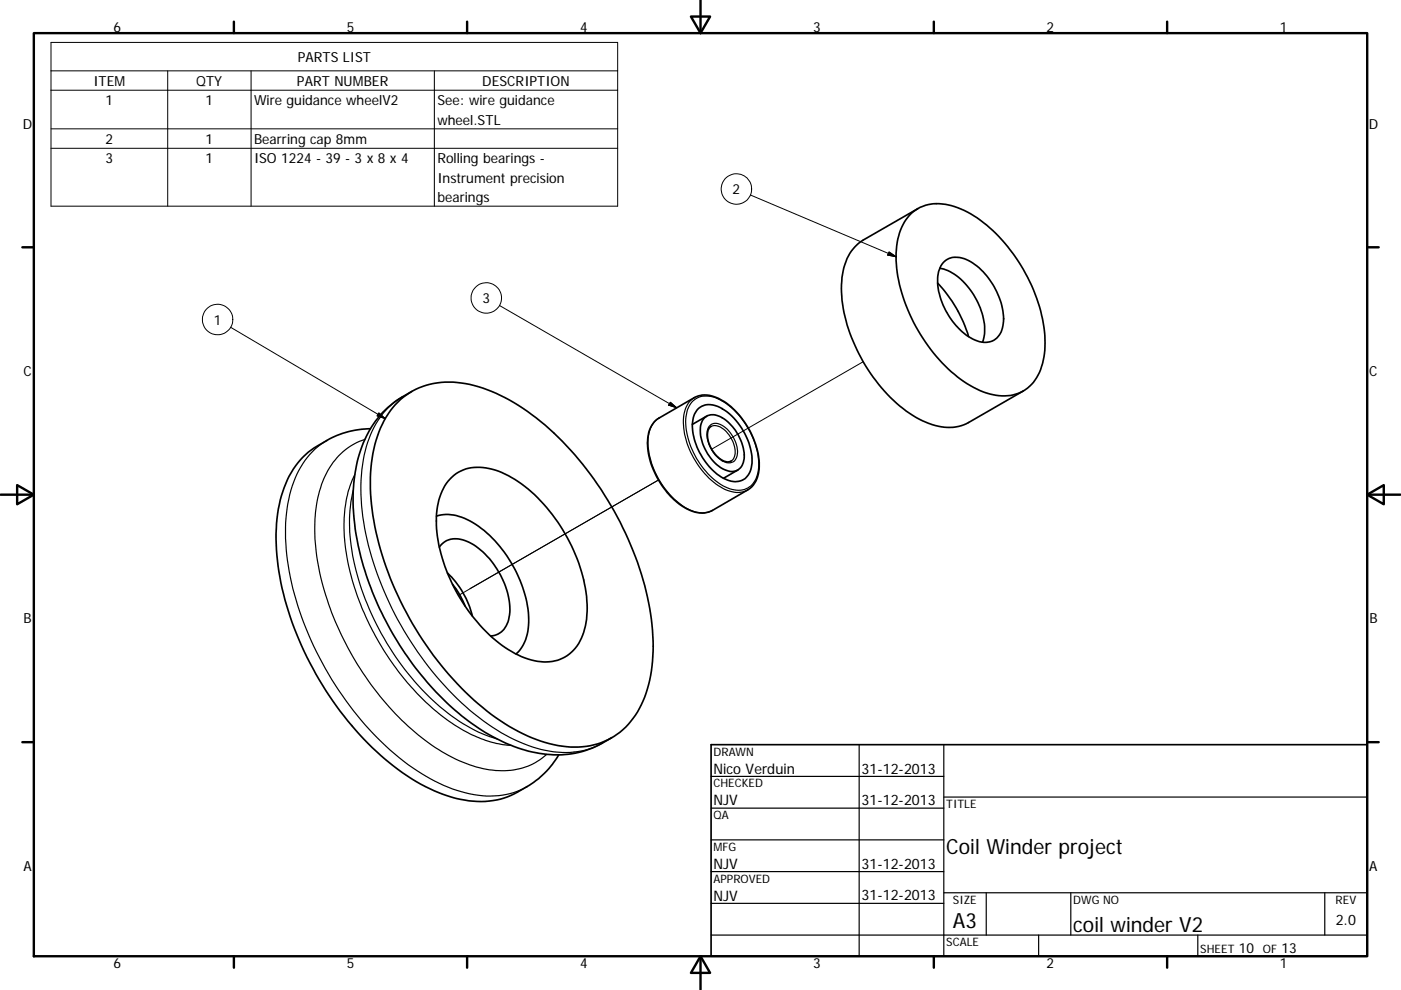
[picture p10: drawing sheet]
<svg xmlns="http://www.w3.org/2000/svg" width="297mm" height="210mm" viewBox="0 0 297 210" stroke-linecap="round" stroke-linejoin="round" font-family="sans-serif">
<g fill="none" stroke="#000" stroke-width=".21">
<path d="M10.8 9h120.2v34.7h-120.2zM10.8 15h120.2M10.8 19.1h120.2M35.6 15v28.7M53.2 15v28.7M92.1 15v28.7M10.8 27.3h120.2M10.8 31.5h120.2M159.1 41.4l30.9 13.1M188.5 53.4l1.5 1.1-1.8-.4zM48.9 69.4l32.8 19.4M105.9 64.8l37.6 21.7"/>
<path d="M183 76.7l-32.1 18.6M200.9 66.4h-.1M80.3 87.6l1.4 1.2-1.7-.6zM142.1 85.3l1.4 1.2-1.7-.6zM99.6 124.9l40-23.1-42.4 24.5"/>
<circle cx="156.1" cy="40.1" r="3.2"/>
<circle cx="46.1" cy="67.8" r="3.2"/>
<circle cx="103.1" cy="63.2" r="3.2"/>
</g>
<g fill="none" stroke="#000" stroke-width=".36">
<path d="M192.8 45.6a8.5 8.5 0 0 1 8.9-2 25 25 0 0 1 12.5 9.5 33.3 33.3 0 0 1 7.3 20.4 11.5 11.5 0 0 1-3.6 8.8 9.5 9.5 0 0 1-9.4 .8 29.6 29.6 0 0 1-13.9-13.1 29.4 29.4 0 0 1-4.4-18.6 11.3 11.3 0 0 1 2.6-5.8zM194.6 44.2l-11.6 6.7a10.4 10.4 0 0 0-4.5 8.7 31.5 31.5 0 0 0 5 18 29.9 29.9 0 0 0 12.8 11.9 10.1 10.1 0 0 0 9.1 .1l11.6-6.7M199.2 56.9a11.6 11.6 0 0 1 7.5 6.2 11.9 11.9 0 0 1 1.6 9.5M200.2 55.5a4.6 4.6 0 0 1 5.6 0 15.2 15.2 0 0 1 6.9 13.1 4 4 0 0 1-6 3.5 15.1 15.1 0 0 1-7.8-10.9 6.5 6.5 0 0 1 1.3-5.7zM198.8 60a28.3 28.3 0 0 1 6.6 11.4M78.5 90.9a18.8 18.8 0 0 0-9.2 2.5 17.8 17.8 0 0 0-9.9 12.7 44.6 44.6 0 0 0 1.7 23.5 68.6 68.6 0 0 0 23.4 33.7 31.2 31.2 0 0 0 16.7 6.7 16.4 16.4 0 0 0 10.5-3.1 18.9 18.9 0 0 0 6.8-6.8M84.4 85.3a16 16 0 0 1 15.2-3.8 40.5 40.5 0 0 1 18.7 11.2 69.1 69.1 0 0 1 19.8 38.7 32.6 32.6 0 0 1-2.1 18.1 15.2 15.2 0 0 1-16.8 8.8 36.7 36.7 0 0 1-18.7-9.8 69.6 69.6 0 0 1-21.6-40.4 31.8 31.8 0 0 1 2.5-18.9l1.4-2.1zM87.3 83a21.3 21.3 0 0 0-6.7 5 27.4 27.4 0 0 0-5.7 18.8 61.3 61.3 0 0 0 11.5 32.5 52.5 52.5 0 0 0 21 18.4 23.4 23.4 0 0 0 18.3 .9l4-2.1M138.9 89.3l8.3-5a6 6 0 0 1 6.3 .8 17.3 17.3 0 0 1 7.4 14.4 5.4 5.4 0 0 1-2.4 4.4l-7.5 4.4a6.3 6.3 0 0 1-6.6-1.1 17.3 17.3 0 0 1-7.1-14.1 6 6 0 0 1 1.6-3.8zM147.9 86.8a4 4 0 0 1 5.2-.1 13.9 13.9 0 0 1 6.3 11.6 3.6 3.6 0 0 1-4.4 3.8 11.9 11.9 0 0 1-7.2-7.3 9.6 9.6 0 0 1-.5-7zM149.3 88.7a3.1 3.1 0 0 1 4.2 .1 10.4 10.4 0 0 1 4.3 8.5 2.71 2.71 0 0 1-1.5 2.5 2.71 2.71 0 0 1-2.8-.2 10 10 0 0 1-5-9.3l.4-1.1zM149.8 88.3l-3 1.7"/>
<path d="M150.8 90.4a2.98 2.98 0 0 0-.6 3.3 6 6 0 0 0 4 4.3l.8-.2M156.4 99.7l-3 1.8M92.5 109.5a9.5 9.5 0 0 1 8.4 1.7 26.6 26.6 0 0 1 11.2 20.8 8.9 8.9 0 0 1-2.7 6.7M93.2 116a4.4 4.4 0 0 1 5.8-1.2 17.3 17.3 0 0 1 9 12.8 7 7 0 0 1-1.7 6.4l-1.1 .6-1.1 .3M95.4 101.6a8.5 8.5 0 0 1 8.9-2.1 26.3 26.3 0 0 1 13.4 10.4 33.5 33.5 0 0 1 6.8 19.9 11.3 11.3 0 0 1-4.2 9.2 10 10 0 0 1-9.7 .3 31.8 31.8 0 0 1-14.4-14.8 28.8 28.8 0 0 1-3.5-17.1 11.2 11.2 0 0 1 2.7-5.8zM94.8 121.5a19 19 0 0 1 5.4 9.2M95.9 123.9a16.9 16.9 0 0 1 2.7 4.6M150.8 157.9h139.1v44.9h-139.1z"/>
</g>
<g fill="none" stroke="#000" stroke-width=".25">
<path d="M69.3 93.4a17.9 17.9 0 0 0-8.1 12.5 45.7 45.7 0 0 0 2.3 23.8 69.6 69.6 0 0 0 23 32.4 31 31 0 0 0 17.6 6.7 15.2 15.2 0 0 0 7.6-1.9M77.4 93.2a15 15 0 0 0-9.6 10.9 39.1 39.1 0 0 0 1 21.2 63.3 63.3 0 0 0 21.3 31.7 29 29 0 0 0 15.6 6.4 13.7 13.7 0 0 0 10.2-3.4M85.3 84.2a18.1 18.1 0 0 0-8.1 12.4 47.5 47.5 0 0 0 2.8 25.1 68.9 68.9 0 0 0 22.5 31.2 31.4 31.4 0 0 0 16.7 6.7 15.7 15.7 0 0 0 8.5-2M139.7 88.7a6 6 0 0 0-2.3 5.9 17.5 17.5 0 0 0 8.8 13.5 5.3 5.3 0 0 0 4.8 .2M146.9 85.1a5 5 0 0 1 6.2-.1 16.5 16.5 0 0 1 7.7 14.9 4.3 4.3 0 0 1-6.5 3.6 16.4 16.4 0 0 1-8.6-11.2 7.9 7.9 0 0 1 1.2-7.2zM147.2 84.3a5.9 5.9 0 0 0-2.3 6 17.4 17.4 0 0 0 8.8 13.5 5.2 5.2 0 0 0 4.8 .1M150.4 90.4a2.22 2.22 0 0 1 3.2 .2 6.6 6.6 0 0 1 2.6 6.3 1.93 1.93 0 0 1-3.1 .8 6.6 6.6 0 0 1-3-6.8zM150.8 90.4a3.3 3.3 0 0 1 3.7 1.8 4.8 4.8 0 0 1 .9 5.3l-.4 .3M74.9 103.9a37.9 37.9 0 0 0 1.8 21.2 56.4 56.4 0 0 0 20.6 27.9 27.9 27.9 0 0 0 8.1 3.7M75.2 100.7a27 27 0 0 0-1.8 16.6 57.2 57.2 0 0 0 21.5 35.5 26.3 26.3 0 0 0 13.5 5.3M182.2 157.9v44.9M200.1 157.9v44.9"/>
<path d="M150.8 164.7h49.3M150.8 171.4h49.3M150.8 178.1h49.3M200.1 169.1h89.8M150.8 184.9h49.3M150.8 191.6h49.3M150.8 198.3h139.1M200.1 189.4h89.8M209.1 189.4v8.9M220.2 198.3v4.5M227 189.4v8.9M254 198.3v4.5"/>
<path d="M280.9 189.4v8.9"/>
</g>
<g fill="none" stroke="#000" stroke-width=".51">
<path d="M148.5 0v7M7.2 7h282.7v195.8h-282.7zM49.6 4.6v2.4M99 4.6v2.4M146.5 3.5h4.1l-2.1 3.5zM198 4.6v2.4M247.5 4.6v2.4M4.7 52.5h2.5M289.9 52.5h2.4M.1 104.9h7.1M3.6 102.9l3.6 2-3.6 2.1zM289.9 104.9l3.5-2v4.1z"/>
<path d="M289.9 104.9h7M4.7 157.4h2.5M289.9 157.4h2.4M49.6 202.8v2.5M99 202.8v2.5M148.5 202.8l2.1 3.6h-4.1zM148.5 202.8v7.1M198 202.8v2.5M247.5 202.8v2.5"/>
</g>
<path d="M188.5 53.4l1.5 1.1-1.8-.4zM80.3 87.6l1.4 1.2-1.7-.6zM142.1 85.3l1.4 1.2-1.7-.6z" fill="#000" stroke="#000" stroke-width=".21"/>
<g font-size="4.4">
<text x="200.6" y="181.2">Coil Winder project</text>
<text x="202" y="196.8">A3</text>
<text x="227.6" y="197.7">coil winder V2</text>
</g>
<g font-size="3.1">
<text x="151.3" y="164.1">Nico Verduin</text>
<text x="182.7" y="164.1">31-12-2013</text>
<text x="151.3" y="170.8">NJV</text>
<text x="182.7" y="170.8">31-12-2013</text>
<text x="151.3" y="184.3">NJV</text>
<text x="182.7" y="184.3">31-12-2013</text>
<text x="151.3" y="191">NJV</text>
<text x="182.7" y="191">31-12-2013</text>
<text x="283.2" y="196.3">2.0</text>
</g>
<g font-size="2.9">
<text x="24" y="6.8">6</text>
<text x="73.5" y="6.8">5</text>
<text x="123" y="6.8">4</text>
<text x="172.4" y="6.8">3</text>
<text x="221.9" y="6.8">2</text>
<text x="271.4" y="6.8">1</text>
<text x="63.1" y="13.1">PARTS LIST</text>
<text x="19.8" y="18.2">ITEM</text>
<text x="22.4" y="22.3">1</text>
<text x="41.6" y="18.2">QTY</text>
<text x="43.6" y="22.3">1</text>
<text x="53.9" y="22.3">Wire guidance wheelV2</text>
<text x="63" y="18.2">PART NUMBER</text>
<text x="92.7" y="22.3">See: wire guidance</text>
<text x="102.3" y="18.2">DESCRIPTION</text>
<text x="4.8" y="27.3">D</text>
<text x="92.7" y="26.4">wheel.STL</text>
<text x="290.2" y="27.3">D</text>
<text x="22.4" y="30.5">2</text>
<text x="22.4" y="34.6">3</text>
<text x="43.6" y="30.5">1</text>
<text x="43.6" y="34.6">1</text>
<text x="53.9" y="30.5">Bearring cap 8mm</text>
<text x="53.9" y="34.6">ISO 1224 - 39 - 3 x 8 x 4</text>
<text x="92.7" y="34.6">Rolling bearings -</text>
<text x="92.7" y="38.7">Instrument precision</text>
<text x="155.3" y="41.2">2</text>
<text x="92.7" y="42.8">bearings</text>
<text x="102.3" y="64.3">3</text>
<text x="45.3" y="68.9">1</text>
<text x="4.9" y="79.8">C</text>
<text x="290.3" y="79.8">C</text>
<text x="5" y="132.2">B</text>
<text x="290.3" y="132.2">B</text>
<text x="4.9" y="184.7">A</text>
<text x="290.3" y="184.7">A</text>
<text x="262.7" y="202.2">10</text>
<text x="271.7" y="202.2">13</text>
<text x="24" y="205.2">6</text>
<text x="73.5" y="205.2">5</text>
<text x="123" y="205.2">4</text>
<text x="172.4" y="205.2">3</text>
<text x="221.9" y="205.2">2</text>
<text x="271.4" y="205.2">1</text>
</g>
<g font-size="2.5">
<text x="151.3" y="160.3">DRAWN</text>
<text x="151.3" y="167">CHECKED</text>
<text x="151.3" y="173.8">QA</text>
<text x="200.6" y="171.4">TITLE</text>
<text x="151.3" y="180.5">MFG</text>
<text x="151.3" y="187.2">APPROVED</text>
<text x="202.1" y="191.7">SIZE</text>
<text x="227.6" y="191.7">DWG NO</text>
<text x="283.2" y="191.7">REV</text>
<text x="200.6" y="200.7">SCALE</text>
<text x="254.5" y="202.2">SHEET</text>
<text x="267.7" y="202.2">OF</text>
</g>
</svg>
